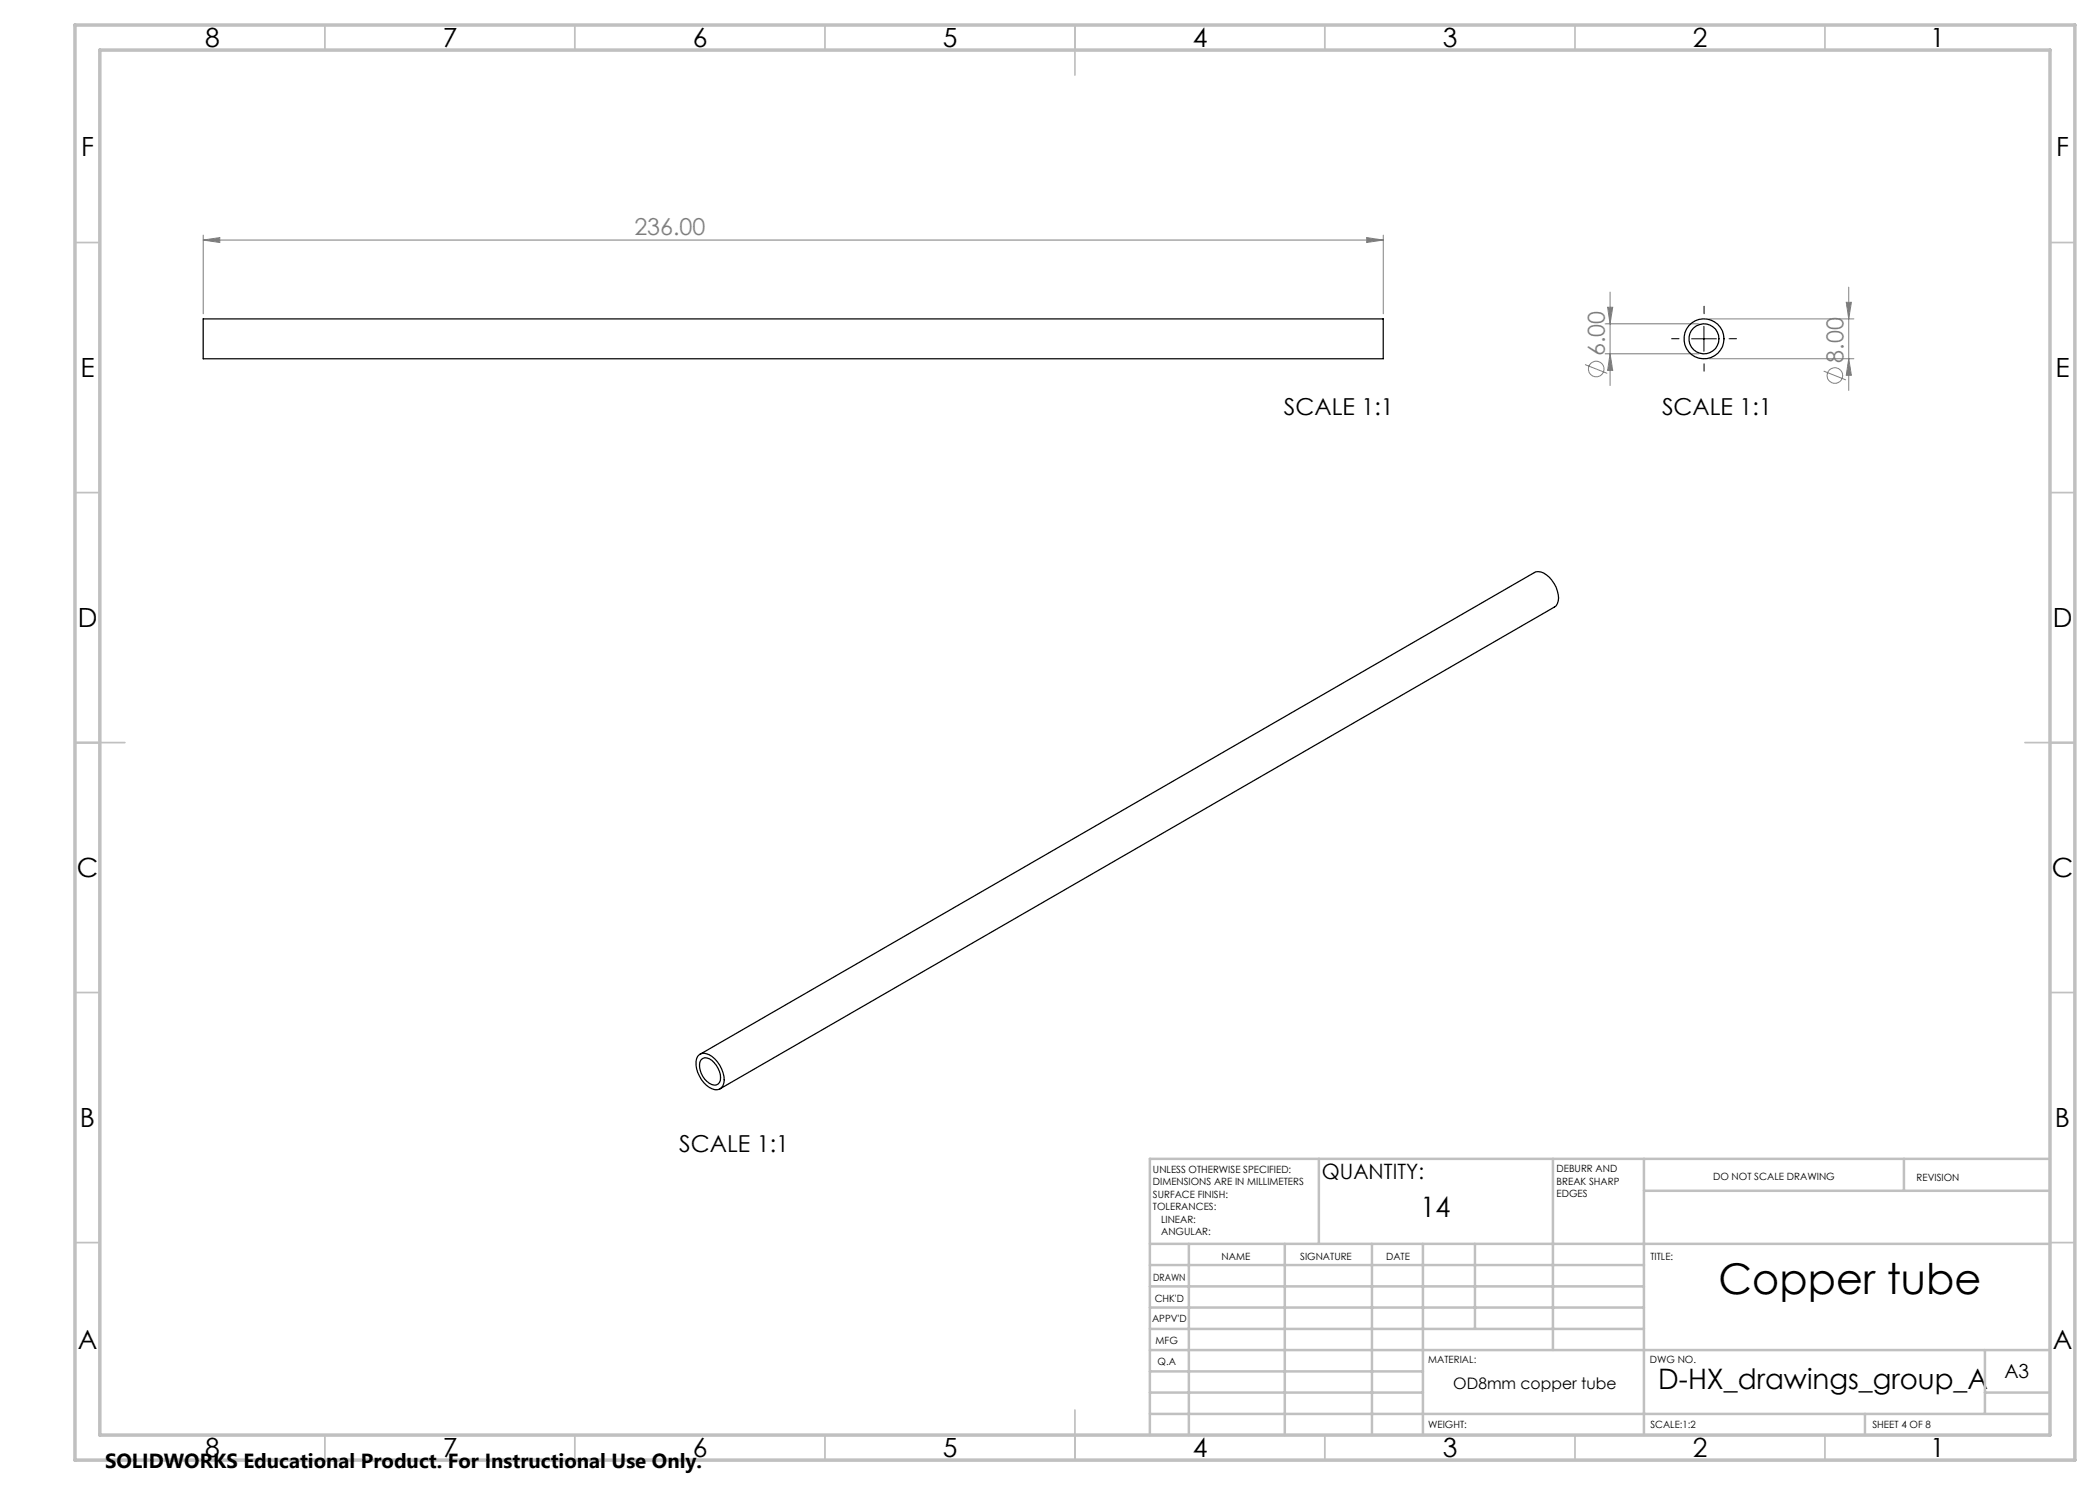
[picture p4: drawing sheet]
<svg xmlns="http://www.w3.org/2000/svg" width="420mm" height="297mm" viewBox="0 0 420 297" stroke-linecap="round" stroke-linejoin="round" font-family="sans-serif">
<g fill="none" stroke="#808080" stroke-width=".2">
<path d="M40.6 48l3.4-.5v1zM40.6 47v15.8M40.6 48h236M273.3 47.5l3.3 .5-3.3 .5zM276.6 47v15.8M322 58.4v18.7M369.7 57.4v20.7M317 72.9l4.5 1.8M321 64.8h18.8M321 70.8h18.8M321.5 61.5h1l-.5 3.3zM322 70.8l.5 3.3h-1z"/>
<path d="M341.8 63.8h29M341.8 71.8h29M364.7 74.2l4.5 1.8M369.3 60.5h1l-.6 3.3zM369.7 71.8l.6 3.3h-1z"/>
<circle cx="319.2" cy="73.8" r="1.56"/>
<circle cx="367" cy="75.1" r="1.56"/>
</g>
<path d="M335.8 67.7h-1.5M340.8 62.7v-1.5M340.8 72.7v1.5M345.8 67.7h1.5" fill="none" stroke="#000" stroke-width=".2" stroke-dasharray="15.2 1.3 1.3 1.3"/>
<path d="M338.3 67.8h5M340.8 65.3v5" fill="none" stroke="#000" stroke-width=".2"/>
<g fill="none" stroke="#c0c0c0" stroke-width=".35">
<path d="M65 5v5M115 5v5M165 5v5M215 5v10M265 5v5M315 5v5M365 5v5M15 48.5h5M410 48.5h5M15 98.5h5M410 98.5h5M15 148.5h10"/>
<path d="M405 148.5h10M15 198.5h5M410 198.5h5M15 248.5h5M410 248.5h5M65 287v5M115 287v5M165 287v5M215 282v10M265 287v5M315 287v5M365 287v5"/>
</g>
<g fill="none" stroke="#c0c0c0" stroke-width=".5">
<path d="M263.8 231.8v17M310.6 231.8v38.2M328.8 231.8v55.2M328.8 238.2h81.2M380.8 231.8v6.4M410 231.8h-180v55.2M230 248.8h180M230 257.3h98.8M230 253h98.8M237.8 248.8v38.2M257 248.8v38.2M274.4 248.8v38.2"/>
<path d="M284.6 248.8v38.2M295 248.8v17M230 265.8h98.8M230 261.5h98.8M230 278.5h54.6M230 274.3h54.6M230 270h180M397 278.5h13M397 270v12.8M230 282.8h180M373 282.8v4.2"/>
</g>
<path d="M15 5h400v287h-400zM20 10h390v277h-390z" fill="none" stroke="#c0c0c0" stroke-width=".7"/>
<g fill="#808080">
<path d="M273.3 47.5l3.3 .5-3.3 .5zM40.6 48l3.4-.5v1z"/>
<path d="M369.3 60.5h1l-.6 3.3zM369.7 71.8l.6 3.3h-1zM321.5 61.5h1l-.5 3.3zM322 70.8l.5 3.3h-1z"/>
</g>
<g fill="none" stroke="#000" stroke-width=".25">
<path d="M40.6 63.8h236v8h-236zM139.5 211.3a1.91 1.91 0 0 1 2.9 0 6.1 6.1 0 0 1 2.4 5.3 1.56 1.56 0 0 1-2.4 1.2 5.9 5.9 0 0 1-3.1-6zM140 210.9l166.9-96.4a2.64 2.64 0 0 1 3 1 5.5 5.5 0 0 1 1.6 5.3l-.6 .6-166.9 96.4M140.2 211.9a1.74 1.74 0 0 1 2.6 .6 4 4 0 0 1 1.1 4 1.56 1.56 0 0 1-2.5-.2 3.7 3.7 0 0 1-1.2-4.4z"/>
<circle cx="340.8" cy="67.8" r="3"/>
<circle cx="340.8" cy="67.8" r="4"/>
</g>
<text font-size="8.5" x="343.7" y="258.8">Copper tube</text>
<g font-size="5.6">
<text x="284.1" y="243.3">14</text>
<text x="331.6" y="277.9">D-HX_drawings_group_A</text>
</g>
<g font-size="5.3">
<text x="41" y="9.5">8</text>
<text x="88.5" y="9.5">7</text>
<text x="138.5" y="9.5">6</text>
<text x="188.5" y="9.5">5</text>
<text x="238.5" y="9.5">4</text>
<text x="288.5" y="9.5">3</text>
<text x="338.5" y="9.5">2</text>
<text x="386" y="9.5">1</text>
<text x="16.2" y="31.3">F</text>
<text x="411.2" y="31.3">F</text>
<text x="16.1" y="75.5">E</text>
<text x="411.1" y="75.5">E</text>
<text x="15.5" y="125.5">D</text>
<text x="410.5" y="125.5">D</text>
<text x="15.4" y="175.5">C</text>
<text x="410.4" y="175.5">C</text>
<text x="16" y="225.5">B</text>
<text x="411" y="225.5">B</text>
<text x="15.5" y="269.8">A</text>
<text x="410.5" y="269.8">A</text>
<text x="41" y="291.5">8</text>
<text x="88.5" y="291.5">7</text>
<text x="138.5" y="291.5">6</text>
<text x="188.5" y="291.5">5</text>
<text x="238.5" y="291.5">4</text>
<text x="288.5" y="291.5">3</text>
<text x="338.5" y="291.5">2</text>
<text x="386" y="291.5">1</text>
</g>
<g font-size="4.7" fill="#808080">
<text x="126.9" y="47">236.00</text>
<text x="321" y="71.2" transform="rotate(-90 321 71.2)">6.00</text>
<text x="368.7" y="72.5" transform="rotate(-90 368.7 72.5)">8.00</text>
</g>
<g font-size="4.7">
<text x="256.8" y="82.9">SCALE 1:1</text>
<text x="332.4" y="82.9">SCALE 1:1</text>
<text x="135.9" y="230.3">SCALE 1:1</text>
</g>
<text font-size="4.2" x="264.4" y="235.8">QUANTITY:</text>
<text font-size="4.1" x="21" y="293.7">SOLIDWORKS Educational Product. For Instructional Use Only.</text>
<text font-size="3.9" x="400.9" y="275.5">A3</text>
<text font-size="3.2" x="290.7" y="277.9">OD8mm copper tube</text>
<g font-size="2">
<text x="230.6" y="234.6">UNLESS OTHERWISE SPECIFIED:</text>
<text x="230.6" y="237.1">DIMENSIONS ARE IN MILLIMETERS</text>
<text x="230.6" y="239.6">SURFACE FINISH:</text>
<text x="311.3" y="234.5">DEBURR AND</text>
<text x="311.3" y="237">BREAK SHARP</text>
<text x="311.3" y="239.5">EDGES</text>
<text x="342.6" y="236">DO NOT SCALE DRAWING</text>
<text x="383.3" y="236.2">REVISION</text>
<text x="230.6" y="242.1">TOLERANCES:</text>
<text x="232.2" y="244.6">LINEAR:</text>
<text x="232.2" y="247.1">ANGULAR:</text>
<text x="244.3" y="252">NAME</text>
<text x="260" y="251.9">SIGNATURE</text>
<text x="277.2" y="251.9">DATE</text>
<text x="330.1" y="251.9">TITLE:</text>
<text x="230.6" y="256.1">DRAWN</text>
<text x="230.9" y="260.3">CHK'D</text>
<text x="230.4" y="264.4">APPV'D</text>
<text x="231.1" y="268.8">MFG</text>
<text x="231.5" y="273">Q.A</text>
<text x="285.6" y="272.5">MATERIAL:</text>
<text x="330" y="272.5">DWG NO.</text>
<text x="285.6" y="285.5">WEIGHT:</text>
<text x="330.1" y="285.6">SCALE:1:2</text>
<text x="374.5" y="285.6">SHEET 4 OF 8</text>
</g>
</svg>
